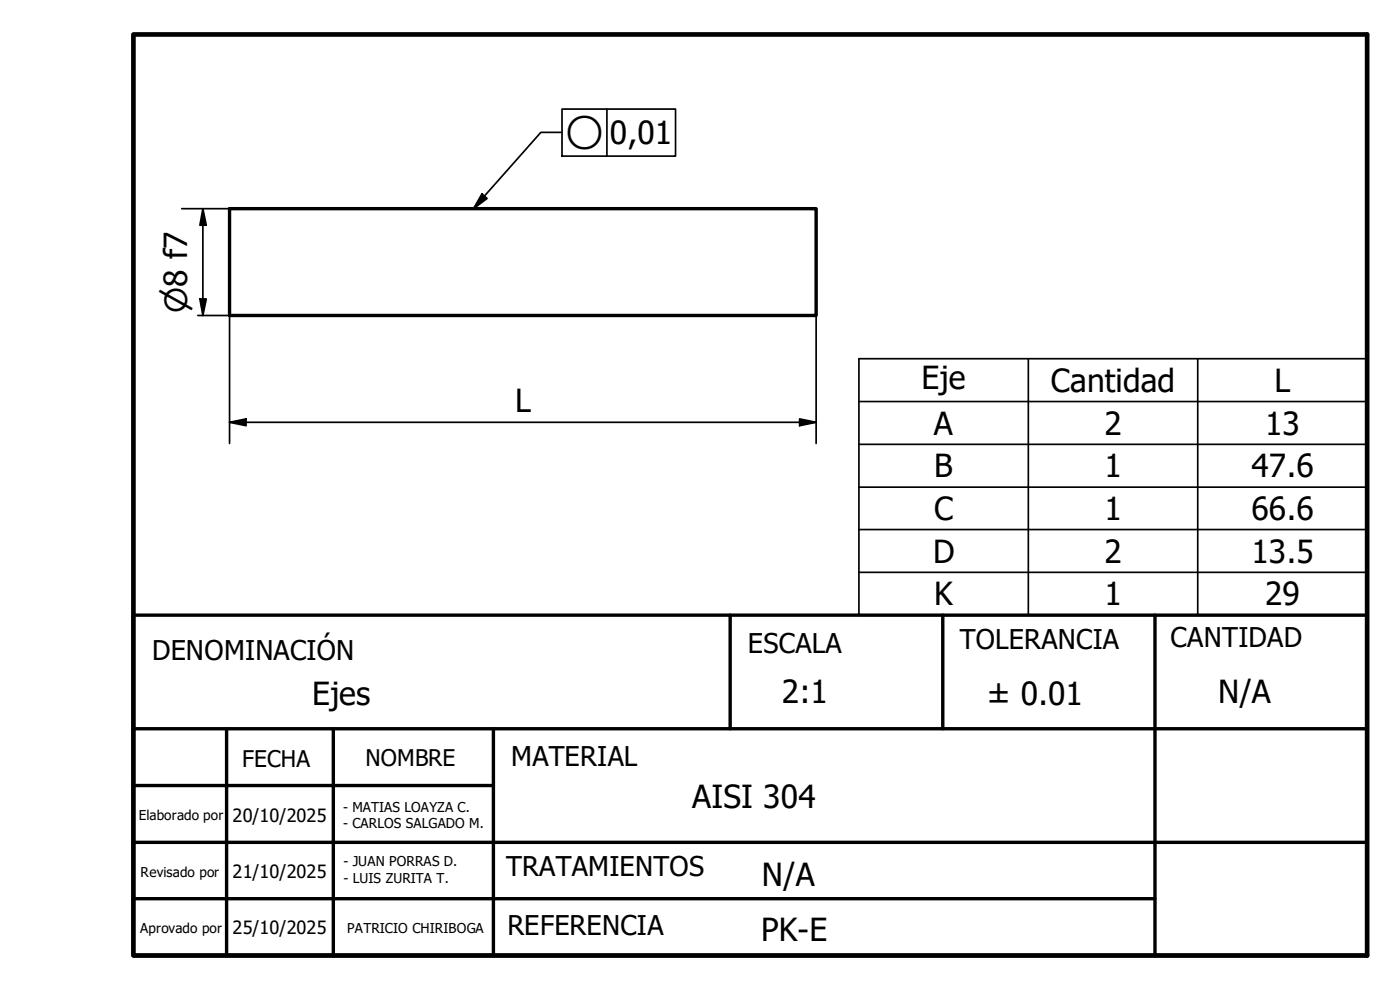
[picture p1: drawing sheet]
<svg xmlns="http://www.w3.org/2000/svg" width="210mm" height="148mm" viewBox="0 0 210 148" stroke-linecap="round" stroke-linejoin="round" font-family="sans-serif">
<!-- layer: Visible (ISO) -->
<path d="M34.4 31.3h88v16h-88z" fill="none" stroke="#000" stroke-width=".51"/>
<!-- layer: Border (ISO) -->
<path d="M20 5.2h185v138h-185z" fill="none" stroke="#000" stroke-width=".7"/>
<!-- layer: Title (ISO) -->
<path d="M109.5 92.2v17M141.4 92.2v17M173.2 92.2v51M20 117.7h54M20 109.2h185M34 109.2v34M50 109.2v34M74 109.2v34M20 126.2h185M20 134.6h153.2M20 143.2h185h-185M20 143.2v-51h185v51" fill="none" stroke="#000" stroke-width=".51"/>
<!-- layer: Symbol (ISO) -->
<path d="M84.3 19.8h-3.2l-10.1 11.5M84.3 16.3h17v7.1h-17zM91 16.3v7.1M72.3 29l.7 .7-2 1.6zM128.8 53.7h76.2v38.5h-76.2zM154.2 53.7v38.5M179.6 53.7v38.5M128.8 60.2h76.2M128.8 66.6h76.2M128.8 73h76.2M128.8 79.3h76.2M128.8 85.7h76.2" fill="none" stroke="#000" stroke-width=".25"/>
<!-- layer: Dimension (ISO) -->
<path d="M27.2 31.3h7.2M30.4 31.3l.5 2.4h-.9zM30.4 31.3v16M29.7 47.3h4.7v19.1M30 44.8h.9l-.5 2.5zM122.4 47.3v19.1M34.4 63.3l2.5-.5v1zM34.4 63.3h88M119.9 62.8l2.5 .5-2.5 .5z" fill="none" stroke="#000" stroke-width=".25"/>
<path d="M30.4 31.3l.5 2.4h-.9zM30 44.8h.9l-.5 2.5zM34.4 63.3l2.5-.5v1zM119.9 62.8l2.5 .5-2.5 .5z" fill="#000"/>
<!-- layer: Symbol (ISO) -->
<path d="M72.3 29l.7 .7-2 1.6z" fill="#000"/>
<g font-size="4.8">
<text x="91.4" y="21.6">0,01</text>
<text x="138.2" y="58.3">Eje</text>
<text x="157.5" y="58.8">Cantidad</text>
<text x="191.1" y="58.7">L</text>
<text x="77.2" y="61.7">L</text>
<text x="140" y="65.1">A</text>
<text x="165.6" y="65.2">2</text>
<text x="189.7" y="65.1">13</text>
<text x="140.1" y="71.5">B</text>
<text x="165.6" y="71.5">1</text>
<text x="187.6" y="71.5">47.6</text>
<text x="140.1" y="77.9">C</text>
<text x="165.6" y="77.9">1</text>
<text x="187.6" y="77.9">66.6</text>
<text x="139.9" y="84.3">D</text>
<text x="165.6" y="84.3">2</text>
<text x="187.6" y="84.3">13.5</text>
<text x="140.1" y="90.7">K</text>
<text x="165.6" y="90.7">1</text>
<text x="189.7" y="90.7">29</text>
<text x="46.8" y="105.7">Ejes</text>
<text x="117.2" y="105.3">2:1</text>
<text x="148" y="105.7">± 0.01</text>
<text x="182.6" y="105.4">N/A</text>
<text x="103.8" y="121.1">AISI 304</text>
<text x="114.2" y="132.7">N/A</text>
<text x="114.1" y="140.9">PK-E</text>
</g>
<g font-size="4.6">
<text x="84.8" y="22.4">○</text>
<text x="28.1" y="46.8" transform="rotate(-90 28.1 46.8)">⌀8 f7</text>
</g>
<g font-size="4.1">
<text x="22.8" y="98.8">DENOMINACIÓN</text>
<text x="112.1" y="97.8">ESCALA</text>
<text x="143.9" y="97.2">TOLERANCIA</text>
<text x="175.5" y="96.9">CANTIDAD</text>
<text x="76.6" y="114.8">MATERIAL</text>
<text x="75.9" y="131.2">TRATAMIENTOS</text>
<text x="76.1" y="140.1">REFERENCIA</text>
</g>
<g font-size="3.4">
<text x="36.3" y="114.9">FECHA</text>
<text x="54.8" y="114.7">NOMBRE</text>
</g>
<g font-size="2.7">
<text x="34.9" y="123.1">20/10/2025</text>
<text x="34.9" y="131.5">21/10/2025</text>
<text x="34.9" y="139.9">25/10/2025</text>
</g>
<g font-size="2">
<text x="20.8" y="122.9">Elaborado por</text>
<text x="51.4" y="121.6">- MATIAS LOAYZA C.</text>
<text x="51.4" y="124">- CARLOS SALGADO M.</text>
<text x="21.1" y="131.4">Revisado por</text>
<text x="51.5" y="129.8">- JUAN PORRAS D.</text>
<text x="51.5" y="132.2">- LUIS ZURITA T.</text>
<text x="21" y="139.8">Aprovado por</text>
<text x="52.1" y="139.8">PATRICIO CHIRIBOGA</text>
</g>
</svg>
